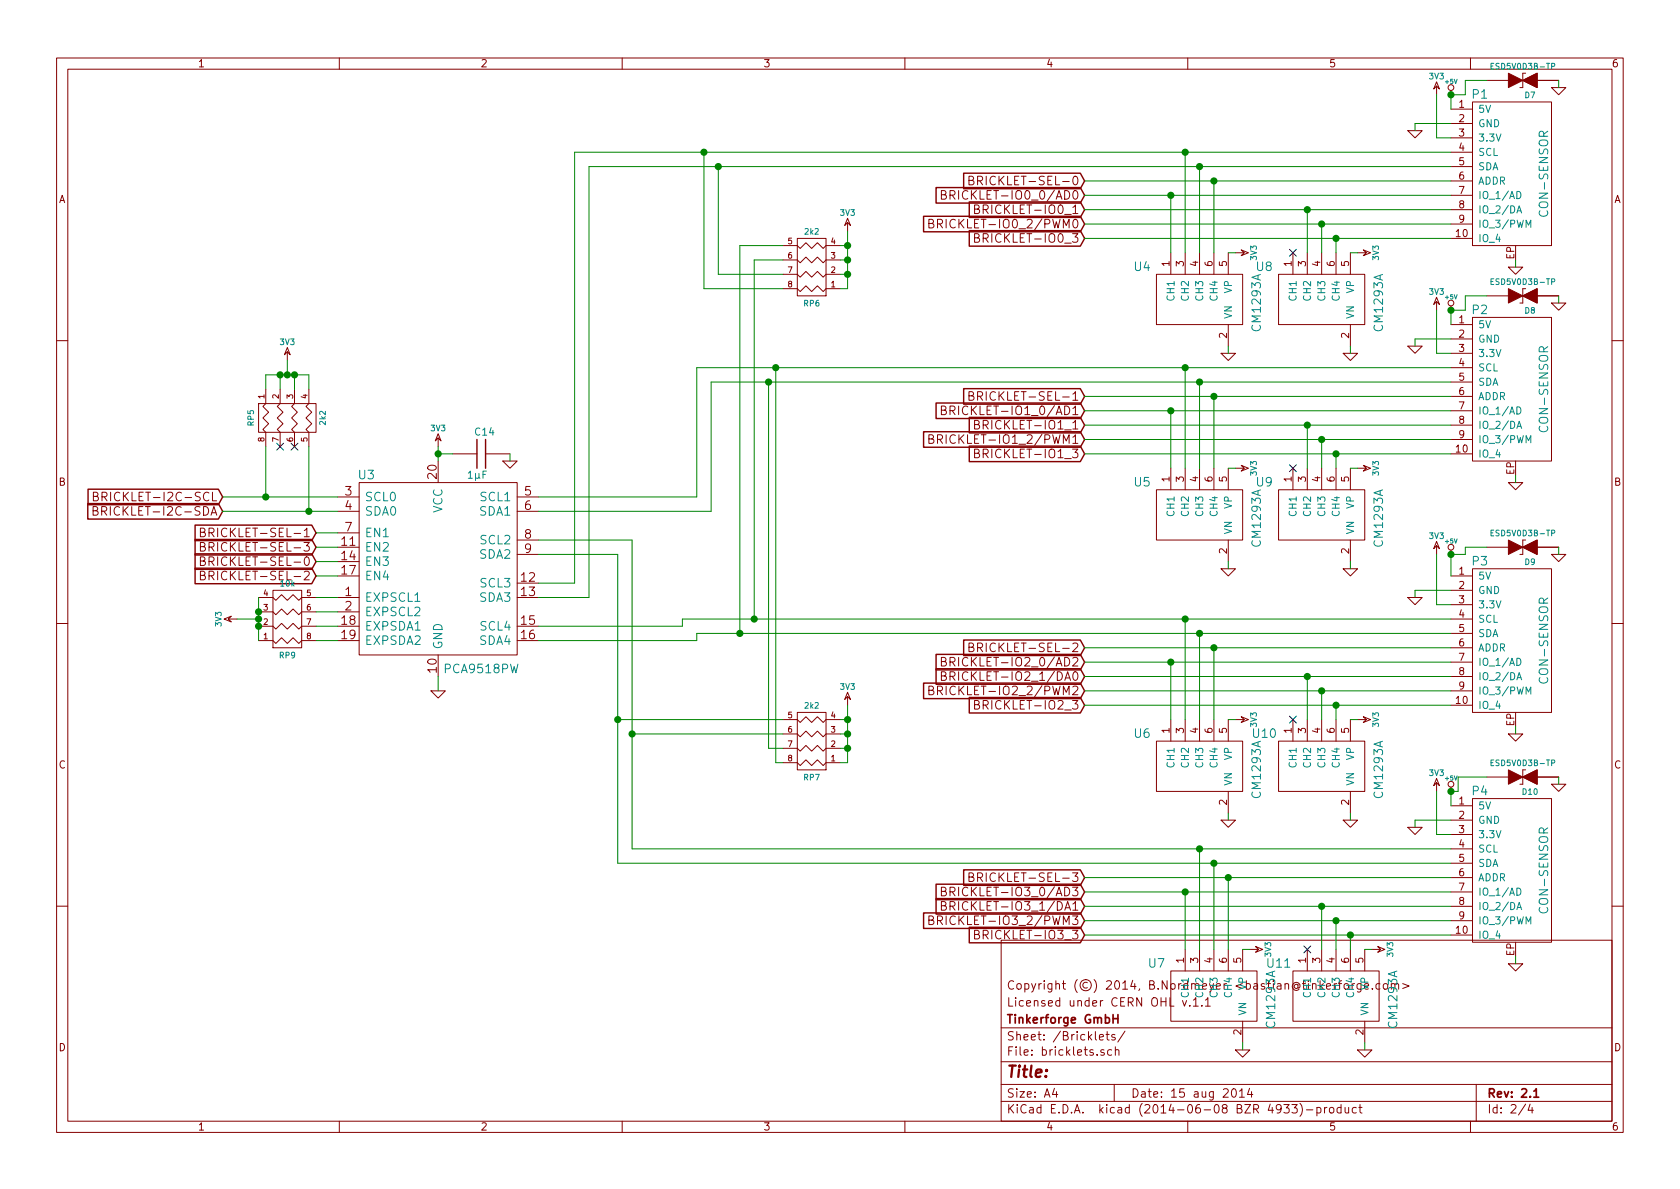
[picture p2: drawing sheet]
EESchema Schematic File Version 2
LIBS:tinkerforge
LIBS:power
LIBS:device
LIBS:transistors
LIBS:conn
LIBS:linear
LIBS:regul
LIBS:74xx
LIBS:cmos4000
LIBS:adc-dac
LIBS:memory
LIBS:xilinx
LIBS:microcontrollers
LIBS:dsp
LIBS:microchip
LIBS:analog_switches
LIBS:motorola
LIBS:texas
LIBS:intel
LIBS:audio
LIBS:interface
LIBS:digital-audio
LIBS:philips
LIBS:display
LIBS:cypress
LIBS:siliconi
LIBS:opto
LIBS:atmel
LIBS:contrib
LIBS:valves
LIBS:master-cache
EELAYER 25 0
EELAYER END
$Descr A4 11693 8268
encoding utf-8
Sheet 2 4
Title ""
Date "15 aug 2014"
Rev "2.1"
Comp "Tinkerforge GmbH"
Comment1 "Licensed under CERN OHL v.1.1"
Comment2 "Copyright (©) 2014, B.Nordmeyer <bastian@tinkerforge.com>"
Comment3 ""
Comment4 ""
$EndDescr
$Comp
L GND #PWR030
U 1 1
P 10850 2100
F 0 "#PWR030" H 10850 2100 30  0001 C CNN
F 1 "GND" H 10850 2030 30  0001 C CNN
F 2 "" H 10850 2100 60  0001 C CNN
F 3 "" H 10850 2100 60  0001 C CNN
	1    10850 2100
	1    0    0    -1  
$EndComp
$Comp
L GND #PWR031
U 1 1
P 10850 3850
F 0 "#PWR031" H 10850 3850 30  0001 C CNN
F 1 "GND" H 10850 3780 30  0001 C CNN
F 2 "" H 10850 3850 60  0001 C CNN
F 3 "" H 10850 3850 60  0001 C CNN
	1    10850 3850
	1    0    0    -1  
$EndComp
$Comp
L GND #PWR032
U 1 1
P 10850 5450
F 0 "#PWR032" H 10850 5450 30  0001 C CNN
F 1 "GND" H 10850 5380 30  0001 C CNN
F 2 "" H 10850 5450 60  0001 C CNN
F 3 "" H 10850 5450 60  0001 C CNN
	1    10850 5450
	1    0    0    -1  
$EndComp
$Comp
L TVS D10
U 1 1
P 10600 5400
F 0 "D10" H 10550 5500 40  0000 C CNN
F 1 "ESD5V0D3B-TP" H 10600 5300 40  0000 C CNN
F 2 "kicad-libraries:SOD-323" H 10600 5400 60  0001 C CNN
F 3 "" H 10600 5400 60  0001 C CNN
	1    10600 5400
	-1   0    0    1   
$EndComp
$Comp
L TVS D9
U 1 1
P 10600 3800
F 0 "D9" H 10550 3900 40  0000 C CNN
F 1 "ESD5V0D3B-TP" H 10600 3700 40  0000 C CNN
F 2 "kicad-libraries:SOD-323" H 10600 3800 60  0001 C CNN
F 3 "" H 10600 3800 60  0001 C CNN
	1    10600 3800
	-1   0    0    1   
$EndComp
$Comp
L TVS D8
U 1 1
P 10600 2050
F 0 "D8" H 10550 2150 40  0000 C CNN
F 1 "ESD5V0D3B-TP" H 10600 1950 40  0000 C CNN
F 2 "kicad-libraries:SOD-323" H 10600 2050 60  0001 C CNN
F 3 "" H 10600 2050 60  0001 C CNN
	1    10600 2050
	-1   0    0    1   
$EndComp
$Comp
L TVS D7
U 1 1
P 10600 550
F 0 "D7" H 10550 650 40  0000 C CNN
F 1 "ESD5V0D3B-TP" H 10600 450 40  0000 C CNN
F 2 "kicad-libraries:SOD-323" H 10600 550 60  0001 C CNN
F 3 "" H 10600 550 60  0001 C CNN
	1    10600 550 
	-1   0    0    1   
$EndComp
$Comp
L GND #PWR033
U 1 1
P 10850 600
F 0 "#PWR033" H 10850 600 30  0001 C CNN
F 1 "GND" H 10850 530 30  0001 C CNN
F 2 "" H 10850 600 60  0001 C CNN
F 3 "" H 10850 600 60  0001 C CNN
	1    10850 600 
	1    0    0    -1  
$EndComp
$Comp
L GND #PWR034
U 1 1
P 8650 7300
F 0 "#PWR034" H 8650 7300 30  0001 C CNN
F 1 "GND" H 8650 7230 30  0001 C CNN
F 2 "" H 8650 7300 60  0001 C CNN
F 3 "" H 8650 7300 60  0001 C CNN
	1    8650 7300
	1    0    0    -1  
$EndComp
$Comp
L GND #PWR035
U 1 1
P 9500 7300
F 0 "#PWR035" H 9500 7300 30  0001 C CNN
F 1 "GND" H 9500 7230 30  0001 C CNN
F 2 "" H 9500 7300 60  0001 C CNN
F 3 "" H 9500 7300 60  0001 C CNN
	1    9500 7300
	1    0    0    -1  
$EndComp
$Comp
L 3V3 #PWR036
U 1 1
P 8700 6600
F 0 "#PWR036" H 8700 6700 40  0001 C CNN
F 1 "3V3" H 8700 6725 40  0000 C CNN
F 2 "" H 8700 6600 60  0001 C CNN
F 3 "" H 8700 6600 60  0001 C CNN
	1    8700 6600
	0    1    1    0   
$EndComp
$Comp
L 3V3 #PWR037
U 1 1
P 9550 6600
F 0 "#PWR037" H 9550 6700 40  0001 C CNN
F 1 "3V3" H 9550 6725 40  0000 C CNN
F 2 "" H 9550 6600 60  0001 C CNN
F 3 "" H 9550 6600 60  0001 C CNN
	1    9550 6600
	0    1    1    0   
$EndComp
$Comp
L CM1293A U7
U 1 1
P 8450 6900
F 0 "U7" H 8050 7100 60  0000 C CNN
F 1 "CM1293A" V 8850 6850 60  0000 C CNN
F 2 "SC-74" H 8850 6750 60  0001 C CNN
F 3 "" H 8450 6900 60  0001 C CNN
	1    8450 6900
	1    0    0    -1  
$EndComp
$Comp
L CM1293A U11
U 1 1
P 9300 6900
F 0 "U11" H 8900 7100 60  0000 C CNN
F 1 "CM1293A" V 9700 6850 60  0000 C CNN
F 2 "SC-74" H 9700 6750 60  0001 C CNN
F 3 "" H 9300 6900 60  0001 C CNN
	1    9300 6900
	1    0    0    -1  
$EndComp
$Comp
L GND #PWR038
U 1 1
P 8550 5700
F 0 "#PWR038" H 8550 5700 30  0001 C CNN
F 1 "GND" H 8550 5630 30  0001 C CNN
F 2 "" H 8550 5700 60  0001 C CNN
F 3 "" H 8550 5700 60  0001 C CNN
	1    8550 5700
	1    0    0    -1  
$EndComp
$Comp
L GND #PWR039
U 1 1
P 9400 5700
F 0 "#PWR039" H 9400 5700 30  0001 C CNN
F 1 "GND" H 9400 5630 30  0001 C CNN
F 2 "" H 9400 5700 60  0001 C CNN
F 3 "" H 9400 5700 60  0001 C CNN
	1    9400 5700
	1    0    0    -1  
$EndComp
$Comp
L 3V3 #PWR040
U 1 1
P 8600 5000
F 0 "#PWR040" H 8600 5100 40  0001 C CNN
F 1 "3V3" H 8600 5125 40  0000 C CNN
F 2 "" H 8600 5000 60  0001 C CNN
F 3 "" H 8600 5000 60  0001 C CNN
	1    8600 5000
	0    1    1    0   
$EndComp
$Comp
L 3V3 #PWR041
U 1 1
P 9450 5000
F 0 "#PWR041" H 9450 5100 40  0001 C CNN
F 1 "3V3" H 9450 5125 40  0000 C CNN
F 2 "" H 9450 5000 60  0001 C CNN
F 3 "" H 9450 5000 60  0001 C CNN
	1    9450 5000
	0    1    1    0   
$EndComp
$Comp
L CM1293A U6
U 1 1
P 8350 5300
F 0 "U6" H 7950 5500 60  0000 C CNN
F 1 "CM1293A" V 8750 5250 60  0000 C CNN
F 2 "SC-74" H 8750 5150 60  0001 C CNN
F 3 "" H 8350 5300 60  0001 C CNN
	1    8350 5300
	1    0    0    -1  
$EndComp
$Comp
L CM1293A U10
U 1 1
P 9200 5300
F 0 "U10" H 8800 5500 60  0000 C CNN
F 1 "CM1293A" V 9600 5250 60  0000 C CNN
F 2 "SC-74" H 9600 5150 60  0001 C CNN
F 3 "" H 9200 5300 60  0001 C CNN
	1    9200 5300
	1    0    0    -1  
$EndComp
$Comp
L GND #PWR042
U 1 1
P 8550 3950
F 0 "#PWR042" H 8550 3950 30  0001 C CNN
F 1 "GND" H 8550 3880 30  0001 C CNN
F 2 "" H 8550 3950 60  0001 C CNN
F 3 "" H 8550 3950 60  0001 C CNN
	1    8550 3950
	1    0    0    -1  
$EndComp
$Comp
L GND #PWR043
U 1 1
P 9400 3950
F 0 "#PWR043" H 9400 3950 30  0001 C CNN
F 1 "GND" H 9400 3880 30  0001 C CNN
F 2 "" H 9400 3950 60  0001 C CNN
F 3 "" H 9400 3950 60  0001 C CNN
	1    9400 3950
	1    0    0    -1  
$EndComp
$Comp
L 3V3 #PWR044
U 1 1
P 8600 3250
F 0 "#PWR044" H 8600 3350 40  0001 C CNN
F 1 "3V3" H 8600 3375 40  0000 C CNN
F 2 "" H 8600 3250 60  0001 C CNN
F 3 "" H 8600 3250 60  0001 C CNN
	1    8600 3250
	0    1    1    0   
$EndComp
$Comp
L 3V3 #PWR045
U 1 1
P 9450 3250
F 0 "#PWR045" H 9450 3350 40  0001 C CNN
F 1 "3V3" H 9450 3375 40  0000 C CNN
F 2 "" H 9450 3250 60  0001 C CNN
F 3 "" H 9450 3250 60  0001 C CNN
	1    9450 3250
	0    1    1    0   
$EndComp
$Comp
L CM1293A U5
U 1 1
P 8350 3550
F 0 "U5" H 7950 3750 60  0000 C CNN
F 1 "CM1293A" V 8750 3500 60  0000 C CNN
F 2 "SC-74" H 8750 3400 60  0001 C CNN
F 3 "" H 8350 3550 60  0001 C CNN
	1    8350 3550
	1    0    0    -1  
$EndComp
$Comp
L CM1293A U9
U 1 1
P 9200 3550
F 0 "U9" H 8800 3750 60  0000 C CNN
F 1 "CM1293A" V 9600 3500 60  0000 C CNN
F 2 "SC-74" H 9600 3400 60  0001 C CNN
F 3 "" H 9200 3550 60  0001 C CNN
	1    9200 3550
	1    0    0    -1  
$EndComp
$Comp
L GND #PWR046
U 1 1
P 8550 2450
F 0 "#PWR046" H 8550 2450 30  0001 C CNN
F 1 "GND" H 8550 2380 30  0001 C CNN
F 2 "" H 8550 2450 60  0001 C CNN
F 3 "" H 8550 2450 60  0001 C CNN
	1    8550 2450
	1    0    0    -1  
$EndComp
$Comp
L GND #PWR047
U 1 1
P 9400 2450
F 0 "#PWR047" H 9400 2450 30  0001 C CNN
F 1 "GND" H 9400 2380 30  0001 C CNN
F 2 "" H 9400 2450 60  0001 C CNN
F 3 "" H 9400 2450 60  0001 C CNN
	1    9400 2450
	1    0    0    -1  
$EndComp
$Comp
L 3V3 #PWR048
U 1 1
P 8600 1750
F 0 "#PWR048" H 8600 1850 40  0001 C CNN
F 1 "3V3" H 8600 1875 40  0000 C CNN
F 2 "" H 8600 1750 60  0001 C CNN
F 3 "" H 8600 1750 60  0001 C CNN
	1    8600 1750
	0    1    1    0   
$EndComp
$Comp
L 3V3 #PWR049
U 1 1
P 9450 1750
F 0 "#PWR049" H 9450 1850 40  0001 C CNN
F 1 "3V3" H 9450 1875 40  0000 C CNN
F 2 "" H 9450 1750 60  0001 C CNN
F 3 "" H 9450 1750 60  0001 C CNN
	1    9450 1750
	0    1    1    0   
$EndComp
$Comp
L CM1293A U4
U 1 1
P 8350 2050
F 0 "U4" H 7950 2250 60  0000 C CNN
F 1 "CM1293A" V 8750 2000 60  0000 C CNN
F 2 "SC-74" H 8750 1900 60  0001 C CNN
F 3 "" H 8350 2050 60  0001 C CNN
	1    8350 2050
	1    0    0    -1  
$EndComp
$Comp
L CM1293A U8
U 1 1
P 9200 2050
F 0 "U8" H 8800 2250 60  0000 C CNN
F 1 "CM1293A" V 9600 2000 60  0000 C CNN
F 2 "SC-74" H 9600 1900 60  0001 C CNN
F 3 "" H 9200 2050 60  0001 C CNN
	1    9200 2050
	1    0    0    -1  
$EndComp
NoConn ~ 2050 3100
NoConn ~ 1950 3100
$Comp
L R_PACK4 RP5
U 1 1
P 2200 2900
F 0 "RP5" H 2200 3350 40  0000 C CNN
F 1 "2k2" H 2200 2850 40  0000 C CNN
F 2 "0603X4" H 2200 2900 60  0001 C CNN
F 3 "" H 2200 2900 60  0001 C CNN
	1    2200 2900
	0    -1   1    0   
$EndComp
$Comp
L 3V3 #PWR050
U 1 1
P 10000 5500
F 0 "#PWR050" H 10000 5600 40  0001 C CNN
F 1 "3V3" H 10000 5625 40  0000 C CNN
F 2 "" H 10000 5500 60  0001 C CNN
F 3 "" H 10000 5500 60  0001 C CNN
	1    10000 5500
	1    0    0    -1  
$EndComp
$Comp
L +5V #PWR051
U 1 1
P 10100 5500
F 0 "#PWR051" H 10100 5590 20  0001 C CNN
F 1 "+5V" H 10100 5590 30  0000 C CNN
F 2 "" H 10100 5500 60  0001 C CNN
F 3 "" H 10100 5500 60  0001 C CNN
	1    10100 5500
	1    0    0    -1  
$EndComp
$Comp
L GND #PWR052
U 1 1
P 9850 5750
F 0 "#PWR052" H 9850 5750 30  0001 C CNN
F 1 "GND" H 9850 5680 30  0001 C CNN
F 2 "" H 9850 5750 60  0001 C CNN
F 3 "" H 9850 5750 60  0001 C CNN
	1    9850 5750
	1    0    0    -1  
$EndComp
Text GLabel 7550 6100 0    60   Input ~ 0
BRICKLET-SEL-3
Text GLabel 7550 4500 0    60   Input ~ 0
BRICKLET-SEL-2
Text GLabel 7550 2750 0    60   Input ~ 0
BRICKLET-SEL-1
Text GLabel 7550 1250 0    60   Input ~ 0
BRICKLET-SEL-0
$Comp
L GND #PWR053
U 1 1
P 9850 900
F 0 "#PWR053" H 9850 900 30  0001 C CNN
F 1 "GND" H 9850 830 30  0001 C CNN
F 2 "" H 9850 900 60  0001 C CNN
F 3 "" H 9850 900 60  0001 C CNN
	1    9850 900 
	1    0    0    -1  
$EndComp
$Comp
L +5V #PWR054
U 1 1
P 10100 650
F 0 "#PWR054" H 10100 740 20  0001 C CNN
F 1 "+5V" H 10100 740 30  0000 C CNN
F 2 "" H 10100 650 60  0001 C CNN
F 3 "" H 10100 650 60  0001 C CNN
	1    10100 650 
	1    0    0    -1  
$EndComp
$Comp
L 3V3 #PWR055
U 1 1
P 10000 650
F 0 "#PWR055" H 10000 750 40  0001 C CNN
F 1 "3V3" H 10000 775 40  0000 C CNN
F 2 "" H 10000 650 60  0001 C CNN
F 3 "" H 10000 650 60  0001 C CNN
	1    10000 650 
	1    0    0    -1  
$EndComp
Text GLabel 7550 6200 0    60   Input ~ 0
BRICKLET-IO3_0/AD3
Text GLabel 7550 6400 0    60   Input ~ 0
BRICKLET-IO3_2/PWM3
Text GLabel 7550 6500 0    60   Input ~ 0
BRICKLET-IO3_3
Text GLabel 7550 6300 0    60   Input ~ 0
BRICKLET-IO3_1/DA1
Text GLabel 7550 1350 0    60   Input ~ 0
BRICKLET-IO0_0/AD0
Text GLabel 7550 1550 0    60   Input ~ 0
BRICKLET-IO0_2/PWM0
Text GLabel 7550 1650 0    60   Input ~ 0
BRICKLET-IO0_3
Text GLabel 7550 1450 0    60   Input ~ 0
BRICKLET-IO0_1
$Comp
L GND #PWR056
U 1 1
P 10550 1850
F 0 "#PWR056" H 10550 1850 30  0001 C CNN
F 1 "GND" H 10550 1780 30  0001 C CNN
F 2 "" H 10550 1850 60  0001 C CNN
F 3 "" H 10550 1850 60  0001 C CNN
	1    10550 1850
	1    0    0    -1  
$EndComp
$Comp
L GND #PWR057
U 1 1
P 10550 6700
F 0 "#PWR057" H 10550 6700 30  0001 C CNN
F 1 "GND" H 10550 6630 30  0001 C CNN
F 2 "" H 10550 6700 60  0001 C CNN
F 3 "" H 10550 6700 60  0001 C CNN
	1    10550 6700
	1    0    0    -1  
$EndComp
$Comp
L CON-SENSOR P4
U 1 1
P 10550 6050
F 0 "P4" H 10300 6600 60  0000 C CNN
F 1 "CON-SENSOR" V 10750 6050 60  0000 C CNN
F 2 "CON-SENSOR" H 10550 6050 60  0001 C CNN
F 3 "" H 10550 6050 60  0001 C CNN
	1    10550 6050
	1    0    0    -1  
$EndComp
$Comp
L CON-SENSOR P1
U 1 1
P 10550 1200
F 0 "P1" H 10300 1750 60  0000 C CNN
F 1 "CON-SENSOR" V 10750 1200 60  0000 C CNN
F 2 "CON-SENSOR" H 10550 1200 60  0001 C CNN
F 3 "" H 10550 1200 60  0001 C CNN
	1    10550 1200
	1    0    0    -1  
$EndComp
$Comp
L 3V3 #PWR058
U 1 1
P 2000 2500
F 0 "#PWR058" H 2000 2600 40  0001 C CNN
F 1 "3V3" H 2000 2625 40  0000 C CNN
F 2 "" H 2000 2500 60  0001 C CNN
F 3 "" H 2000 2500 60  0001 C CNN
	1    2000 2500
	1    0    0    -1  
$EndComp
$Comp
L +5V #PWR059
U 1 1
P 10100 2150
F 0 "#PWR059" H 10100 2240 20  0001 C CNN
F 1 "+5V" H 10100 2240 30  0000 C CNN
F 2 "" H 10100 2150 60  0001 C CNN
F 3 "" H 10100 2150 60  0001 C CNN
	1    10100 2150
	1    0    0    -1  
$EndComp
$Comp
L +5V #PWR060
U 1 1
P 10100 3850
F 0 "#PWR060" H 10100 3940 20  0001 C CNN
F 1 "+5V" H 10100 3940 30  0000 C CNN
F 2 "" H 10100 3850 60  0001 C CNN
F 3 "" H 10100 3850 60  0001 C CNN
	1    10100 3850
	1    0    0    -1  
$EndComp
$Comp
L 3V3 #PWR061
U 1 1
P 10000 3850
F 0 "#PWR061" H 10000 3950 40  0001 C CNN
F 1 "3V3" H 10000 3975 40  0000 C CNN
F 2 "" H 10000 3850 60  0001 C CNN
F 3 "" H 10000 3850 60  0001 C CNN
	1    10000 3850
	1    0    0    -1  
$EndComp
$Comp
L 3V3 #PWR062
U 1 1
P 10000 2150
F 0 "#PWR062" H 10000 2250 40  0001 C CNN
F 1 "3V3" H 10000 2275 40  0000 C CNN
F 2 "" H 10000 2150 60  0001 C CNN
F 3 "" H 10000 2150 60  0001 C CNN
	1    10000 2150
	1    0    0    -1  
$EndComp
$Comp
L GND #PWR063
U 1 1
P 9850 2400
F 0 "#PWR063" H 9850 2400 30  0001 C CNN
F 1 "GND" H 9850 2330 30  0001 C CNN
F 2 "" H 9850 2400 60  0001 C CNN
F 3 "" H 9850 2400 60  0001 C CNN
	1    9850 2400
	1    0    0    -1  
$EndComp
$Comp
L GND #PWR064
U 1 1
P 9850 4150
F 0 "#PWR064" H 9850 4150 30  0001 C CNN
F 1 "GND" H 9850 4080 30  0001 C CNN
F 2 "" H 9850 4150 60  0001 C CNN
F 3 "" H 9850 4150 60  0001 C CNN
	1    9850 4150
	1    0    0    -1  
$EndComp
Text GLabel 7550 4700 0    60   Input ~ 0
BRICKLET-IO2_1/DA0
Text GLabel 7550 2950 0    60   Input ~ 0
BRICKLET-IO1_1
Text GLabel 7550 3150 0    60   Input ~ 0
BRICKLET-IO1_3
Text GLabel 7550 4900 0    60   Input ~ 0
BRICKLET-IO2_3
Text GLabel 7550 4800 0    60   Input ~ 0
BRICKLET-IO2_2/PWM2
Text GLabel 7550 3050 0    60   Input ~ 0
BRICKLET-IO1_2/PWM1
Text GLabel 7550 4600 0    60   Input ~ 0
BRICKLET-IO2_0/AD2
Text GLabel 7550 2850 0    60   Input ~ 0
BRICKLET-IO1_0/AD1
Text GLabel 1550 3450 0    60   Input ~ 0
BRICKLET-I2C-SCL
Text GLabel 1550 3550 0    60   Input ~ 0
BRICKLET-I2C-SDA
$Comp
L GND #PWR065
U 1 1
P 10550 5100
F 0 "#PWR065" H 10550 5100 30  0001 C CNN
F 1 "GND" H 10550 5030 30  0001 C CNN
F 2 "" H 10550 5100 60  0001 C CNN
F 3 "" H 10550 5100 60  0001 C CNN
	1    10550 5100
	1    0    0    -1  
$EndComp
$Comp
L GND #PWR066
U 1 1
P 10550 3350
F 0 "#PWR066" H 10550 3350 30  0001 C CNN
F 1 "GND" H 10550 3280 30  0001 C CNN
F 2 "" H 10550 3350 60  0001 C CNN
F 3 "" H 10550 3350 60  0001 C CNN
	1    10550 3350
	1    0    0    -1  
$EndComp
$Comp
L CON-SENSOR P3
U 1 1
P 10550 4450
F 0 "P3" H 10300 5000 60  0000 C CNN
F 1 "CON-SENSOR" V 10750 4450 60  0000 C CNN
F 2 "CON-SENSOR" H 10550 4450 60  0001 C CNN
F 3 "" H 10550 4450 60  0001 C CNN
	1    10550 4450
	1    0    0    -1  
$EndComp
$Comp
L CON-SENSOR P2
U 1 1
P 10550 2700
F 0 "P2" H 10300 3250 60  0000 C CNN
F 1 "CON-SENSOR" V 10750 2700 60  0000 C CNN
F 2 "CON-SENSOR" H 10550 2700 60  0001 C CNN
F 3 "" H 10550 2700 60  0001 C CNN
	1    10550 2700
	1    0    0    -1  
$EndComp
$Comp
L PCA9518PW U3
U 1 1
P 3050 3950
F 0 "U3" H 2550 4600 60  0000 C CNN
F 1 "PCA9518PW" H 3350 3250 60  0000 C CNN
F 2 "TSSOP20" H 3050 3950 60  0001 C CNN
F 3 "" H 3050 3950 60  0000 C CNN
	1    3050 3950
	1    0    0    -1  
$EndComp
$Comp
L GND #PWR067
U 1 1
P 3050 4800
F 0 "#PWR067" H 3050 4800 30  0001 C CNN
F 1 "GND" H 3050 4730 30  0001 C CNN
F 2 "" H 3050 4800 60  0001 C CNN
F 3 "" H 3050 4800 60  0001 C CNN
	1    3050 4800
	1    0    0    -1  
$EndComp
$Comp
L 3V3 #PWR068
U 1 1
P 3050 3100
F 0 "#PWR068" H 3050 3200 40  0001 C CNN
F 1 "3V3" H 3050 3225 40  0000 C CNN
F 2 "" H 3050 3100 60  0001 C CNN
F 3 "" H 3050 3100 60  0001 C CNN
	1    3050 3100
	1    0    0    -1  
$EndComp
Text GLabel 2200 3900 0    60   Input ~ 0
BRICKLET-SEL-0
Text GLabel 2200 3700 0    60   Input ~ 0
BRICKLET-SEL-1
Text GLabel 2200 4000 0    60   Input ~ 0
BRICKLET-SEL-2
Text GLabel 2200 3800 0    60   Input ~ 0
BRICKLET-SEL-3
$Comp
L R_PACK4 RP6
U 1 1
P 5650 1650
F 0 "RP6" H 5650 2100 40  0000 C CNN
F 1 "2k2" H 5650 1600 40  0000 C CNN
F 2 "0603X4" H 5650 1650 60  0001 C CNN
F 3 "" H 5650 1650 60  0001 C CNN
	1    5650 1650
	-1   0    0    1   
$EndComp
$Comp
L R_PACK4 RP7
U 1 1
P 5650 4950
F 0 "RP7" H 5650 5400 40  0000 C CNN
F 1 "2k2" H 5650 4900 40  0000 C CNN
F 2 "0603X4" H 5650 4950 60  0001 C CNN
F 3 "" H 5650 4950 60  0001 C CNN
	1    5650 4950
	-1   0    0    1   
$EndComp
$Comp
L 3V3 #PWR069
U 1 1
P 5900 1600
F 0 "#PWR069" H 5900 1700 40  0001 C CNN
F 1 "3V3" H 5900 1725 40  0000 C CNN
F 2 "" H 5900 1600 60  0001 C CNN
F 3 "" H 5900 1600 60  0001 C CNN
	1    5900 1600
	1    0    0    -1  
$EndComp
$Comp
L 3V3 #PWR070
U 1 1
P 5900 4900
F 0 "#PWR070" H 5900 5000 40  0001 C CNN
F 1 "3V3" H 5900 5025 40  0000 C CNN
F 2 "" H 5900 4900 60  0001 C CNN
F 3 "" H 5900 4900 60  0001 C CNN
	1    5900 4900
	1    0    0    -1  
$EndComp
$Comp
L C C14
U 1 1
P 3350 3150
F 0 "C14" V 3200 3100 50  0000 L CNN
F 1 "1µF" V 3500 3050 50  0000 L CNN
F 2 "C0603" H 3350 3150 60  0001 C CNN
F 3 "" H 3350 3150 60  0000 C CNN
	1    3350 3150
	0    1    1    0   
$EndComp
$Comp
L GND #PWR071
U 1 1
P 3550 3200
F 0 "#PWR071" H 3550 3200 30  0001 C CNN
F 1 "GND" H 3550 3130 30  0001 C CNN
F 2 "" H 3550 3200 60  0001 C CNN
F 3 "" H 3550 3200 60  0001 C CNN
	1    3550 3200
	1    0    0    -1  
$EndComp
NoConn ~ 9000 5000
NoConn ~ 9000 1750
NoConn ~ 9000 3250
NoConn ~ 9100 6600
$Comp
L R_PACK4 RP9
U 1 1
P 2000 4100
F 0 "RP9" H 2000 4550 40  0000 C CNN
F 1 "10k" H 2000 4050 40  0000 C CNN
F 2 "0603X4" H 2000 4100 60  0001 C CNN
F 3 "" H 2000 4100 60  0001 C CNN
	1    2000 4100
	1    0    0    1   
$EndComp
$Comp
L 3V3 #PWR072
U 1 1
P 1650 4300
F 0 "#PWR072" H 1650 4400 40  0001 C CNN
F 1 "3V3" H 1650 4425 40  0000 C CNN
F 2 "" H 1650 4300 60  0001 C CNN
F 3 "" H 1650 4300 60  0001 C CNN
	1    1650 4300
	0    -1   -1   0   
$EndComp
Wire Wire Line
	7550 1550 10100 1550
Wire Wire Line
	7550 1450 10100 1450
Wire Wire Line
	10850 5450 10850 5400
Wire Wire Line
	10850 2100 10850 2050
Wire Wire Line
	10200 3850 10100 3850
Wire Wire Line
	10200 3850 10200 3800
Wire Wire Line
	10200 3800 10350 3800
Wire Wire Line
	10850 600  10850 550 
Wire Wire Line
	9450 1750 9400 1750
Wire Wire Line
	9450 5000 9400 5000
Wire Wire Line
	8650 6600 8700 6600
Wire Wire Line
	9500 7300 9500 7250
Wire Wire Line
	8650 7300 8650 7250
Wire Wire Line
	8550 5000 8600 5000
Wire Wire Line
	9400 5700 9400 5650
Wire Wire Line
	8550 5700 8550 5650
Wire Wire Line
	8550 3250 8600 3250
Wire Wire Line
	9400 3950 9400 3900
Wire Wire Line
	8550 3950 8550 3900
Wire Wire Line
	8550 1750 8600 1750
Wire Wire Line
	7550 6300 10100 6300
Wire Wire Line
	7550 6100 10100 6100
Wire Wire Line
	4300 6000 10100 6000
Wire Wire Line
	4850 4400 10100 4400
Wire Wire Line
	7550 4600 10100 4600
Wire Wire Line
	7550 3150 10100 3150
Wire Wire Line
	7550 2950 10100 2950
Wire Wire Line
	7550 2750 10100 2750
Wire Wire Line
	4850 2550 10100 2550
Wire Wire Line
	9400 2450 9400 2400
Wire Wire Line
	4100 1150 10100 1150
Wire Wire Line
	7550 1350 10100 1350
Wire Wire Line
	2150 2700 2150 2600
Wire Wire Line
	1850 2700 1850 2600
Wire Wire Line
	10000 5500 10000 5800
Wire Wire Line
	10000 5800 10100 5800
Wire Wire Line
	10100 5600 10100 5500
Wire Wire Line
	10000 3850 10000 4200
Wire Wire Line
	10000 4200 10100 4200
Wire Wire Line
	10100 2250 10100 2150
Wire Wire Line
	10100 2450 10000 2450
Wire Wire Line
	10000 2450 10000 2150
Wire Wire Line
	10100 950  10000 950 
Wire Wire Line
	10000 950  10000 650 
Wire Wire Line
	10550 6700 10550 6650
Connection ~ 2150 3550
Wire Wire Line
	2150 3100 2150 3550
Connection ~ 2000 2600
Wire Wire Line
	2000 2500 2000 2600
Wire Wire Line
	10550 5100 10550 5050
Wire Wire Line
	10550 3350 10550 3300
Wire Wire Line
	1850 2600 2150 2600
Wire Wire Line
	1850 3100 1850 3450
Connection ~ 1850 3450
Wire Wire Line
	10550 1850 10550 1800
Wire Wire Line
	10100 850  9850 850 
Wire Wire Line
	9850 850  9850 900 
Wire Wire Line
	10100 750  10100 650 
Wire Wire Line
	10100 2350 9850 2350
Wire Wire Line
	9850 2350 9850 2400
Wire Wire Line
	10100 4100 9850 4100
Wire Wire Line
	9850 4100 9850 4150
Wire Wire Line
	10100 3850 10100 4000
Wire Wire Line
	10100 5700 9850 5700
Wire Wire Line
	9850 5700 9850 5750
Wire Wire Line
	1950 2700 1950 2600
Connection ~ 1950 2600
Wire Wire Line
	2050 2700 2050 2600
Connection ~ 2050 2600
Wire Wire Line
	7550 1650 10100 1650
Wire Wire Line
	7550 1250 10100 1250
Wire Wire Line
	4000 1050 10100 1050
Wire Wire Line
	8550 2450 8550 2400
Wire Wire Line
	2350 3550 1550 3550
Wire Wire Line
	4950 2650 10100 2650
Wire Wire Line
	7550 2850 10100 2850
Wire Wire Line
	7550 3050 10100 3050
Wire Wire Line
	7550 4500 10100 4500
Wire Wire Line
	7550 4700 10100 4700
Wire Wire Line
	7550 4900 10100 4900
Wire Wire Line
	4400 5900 10100 5900
Wire Wire Line
	7550 6200 10100 6200
Wire Wire Line
	9550 6600 9500 6600
Wire Wire Line
	9450 3250 9400 3250
Wire Wire Line
	10100 650  10200 650 
Wire Wire Line
	10200 650  10200 550 
Wire Wire Line
	10200 550  10350 550 
Connection ~ 10100 650 
Wire Wire Line
	10350 2050 10200 2050
Wire Wire Line
	10200 2050 10200 2150
Wire Wire Line
	10200 2150 10100 2150
Wire Wire Line
	10350 5400 10150 5400
Wire Wire Line
	10150 5400 10150 5500
Wire Wire Line
	10150 5500 10100 5500
Connection ~ 10100 5500
Connection ~ 10100 3850
Connection ~ 10100 2150
Wire Wire Line
	10850 3850 10850 3800
Wire Wire Line
	4750 4300 10100 4300
Wire Wire Line
	1550 3450 2350 3450
Wire Wire Line
	4400 3750 4400 5900
Wire Wire Line
	4300 3850 4300 6000
Wire Wire Line
	3050 4800 3050 4700
Wire Wire Line
	3050 3200 3050 3100
Wire Wire Line
	2200 3700 2350 3700
Wire Wire Line
	2200 4000 2350 4000
Wire Wire Line
	2200 3900 2350 3900
Wire Wire Line
	2200 3800 2350 3800
Wire Wire Line
	5850 5300 5900 5300
Wire Wire Line
	5900 5300 5900 4900
Wire Wire Line
	5850 5000 5900 5000
Connection ~ 5900 5000
Wire Wire Line
	5850 5100 5900 5100
Connection ~ 5900 5100
Wire Wire Line
	5850 5200 5900 5200
Connection ~ 5900 5200
Wire Wire Line
	5850 1700 5900 1700
Wire Wire Line
	5900 1600 5900 2000
Wire Wire Line
	5900 1800 5850 1800
Connection ~ 5900 1700
Wire Wire Line
	5900 1900 5850 1900
Connection ~ 5900 1800
Wire Wire Line
	5900 2000 5850 2000
Connection ~ 5900 1900
Wire Wire Line
	3050 3150 3150 3150
Connection ~ 3050 3150
Wire Wire Line
	3550 3150 3550 3200
Wire Wire Line
	7550 6400 10100 6400
Wire Wire Line
	7550 4800 10100 4800
Wire Wire Line
	9300 5000 9300 4900
Connection ~ 9300 4900
Wire Wire Line
	9200 5000 9200 4800
Connection ~ 9200 4800
Wire Wire Line
	9100 5000 9100 4700
Connection ~ 9100 4700
Wire Wire Line
	8150 5000 8150 4600
Connection ~ 8150 4600
Wire Wire Line
	8450 5000 8450 4500
Connection ~ 8450 4500
Wire Wire Line
	8350 5000 8350 4400
Connection ~ 8350 4400
Wire Wire Line
	8250 5000 8250 4300
Connection ~ 8250 4300
Wire Wire Line
	9300 1750 9300 1650
Connection ~ 9300 1650
Wire Wire Line
	9200 1750 9200 1550
Connection ~ 9200 1550
Wire Wire Line
	9100 1750 9100 1450
Connection ~ 9100 1450
Wire Wire Line
	8150 1750 8150 1350
Connection ~ 8150 1350
Wire Wire Line
	8450 1750 8450 1250
Connection ~ 8450 1250
Wire Wire Line
	8350 1750 8350 1150
Connection ~ 8350 1150
Wire Wire Line
	8250 1750 8250 1050
Connection ~ 8250 1050
Wire Wire Line
	8150 3250 8150 2850
Connection ~ 8150 2850
Wire Wire Line
	8250 3250 8250 2550
Connection ~ 8250 2550
Wire Wire Line
	8350 3250 8350 2650
Connection ~ 8350 2650
Wire Wire Line
	8450 3250 8450 2750
Connection ~ 8450 2750
Wire Wire Line
	9100 3250 9100 2950
Connection ~ 9100 2950
Wire Wire Line
	9200 3250 9200 3050
Connection ~ 9200 3050
Wire Wire Line
	9300 3250 9300 3150
Connection ~ 9300 3150
Wire Wire Line
	7550 6500 10100 6500
Wire Wire Line
	8250 6600 8250 6200
Connection ~ 8250 6200
Wire Wire Line
	8350 6600 8350 5900
Connection ~ 8350 5900
Wire Wire Line
	8450 6600 8450 6000
Connection ~ 8450 6000
Wire Wire Line
	8550 6600 8550 6100
Connection ~ 8550 6100
Wire Wire Line
	9200 6600 9200 6300
Connection ~ 9200 6300
Wire Wire Line
	9300 6600 9300 6400
Connection ~ 9300 6400
Wire Wire Line
	9400 6600 9400 6500
Connection ~ 9400 6500
Wire Wire Line
	3750 3750 4400 3750
Wire Wire Line
	4300 3850 3750 3850
Wire Wire Line
	4850 4450 3750 4450
Wire Wire Line
	4850 4450 4850 4400
Wire Wire Line
	4750 4300 4750 4350
Wire Wire Line
	4750 4350 3750 4350
Wire Wire Line
	3750 3550 4950 3550
Wire Wire Line
	4950 3550 4950 2650
Wire Wire Line
	3750 3450 4850 3450
Wire Wire Line
	4850 3450 4850 2550
Wire Wire Line
	4100 1150 4100 4150
Wire Wire Line
	4100 4150 3750 4150
Wire Wire Line
	4000 1050 4000 4050
Wire Wire Line
	4000 4050 3750 4050
Wire Wire Line
	2200 4450 2350 4450
Wire Wire Line
	2200 4350 2350 4350
Wire Wire Line
	2350 4250 2200 4250
Wire Wire Line
	2200 4150 2350 4150
Wire Wire Line
	1800 4150 1800 4450
Wire Wire Line
	1800 4300 1650 4300
Connection ~ 1800 4300
Connection ~ 1800 4350
Connection ~ 1800 4250
Wire Wire Line
	5450 1700 5150 1700
Wire Wire Line
	5150 1700 5150 4400
Connection ~ 5150 4400
Wire Wire Line
	5450 1800 5250 1800
Wire Wire Line
	5250 1800 5250 4300
Connection ~ 5250 4300
Wire Wire Line
	5450 1900 5000 1900
Wire Wire Line
	5000 1900 5000 1150
Connection ~ 5000 1150
Wire Wire Line
	5450 2000 4900 2000
Wire Wire Line
	4900 2000 4900 1050
Connection ~ 4900 1050
Wire Wire Line
	5450 5300 5400 5300
Wire Wire Line
	5400 5300 5400 2550
Connection ~ 5400 2550
Wire Wire Line
	5450 5200 5350 5200
Wire Wire Line
	5350 5200 5350 2650
Connection ~ 5350 2650
Wire Wire Line
	5450 5100 4400 5100
Connection ~ 4400 5100
Wire Wire Line
	5450 5000 4300 5000
Connection ~ 4300 5000
$EndSCHEMATC
